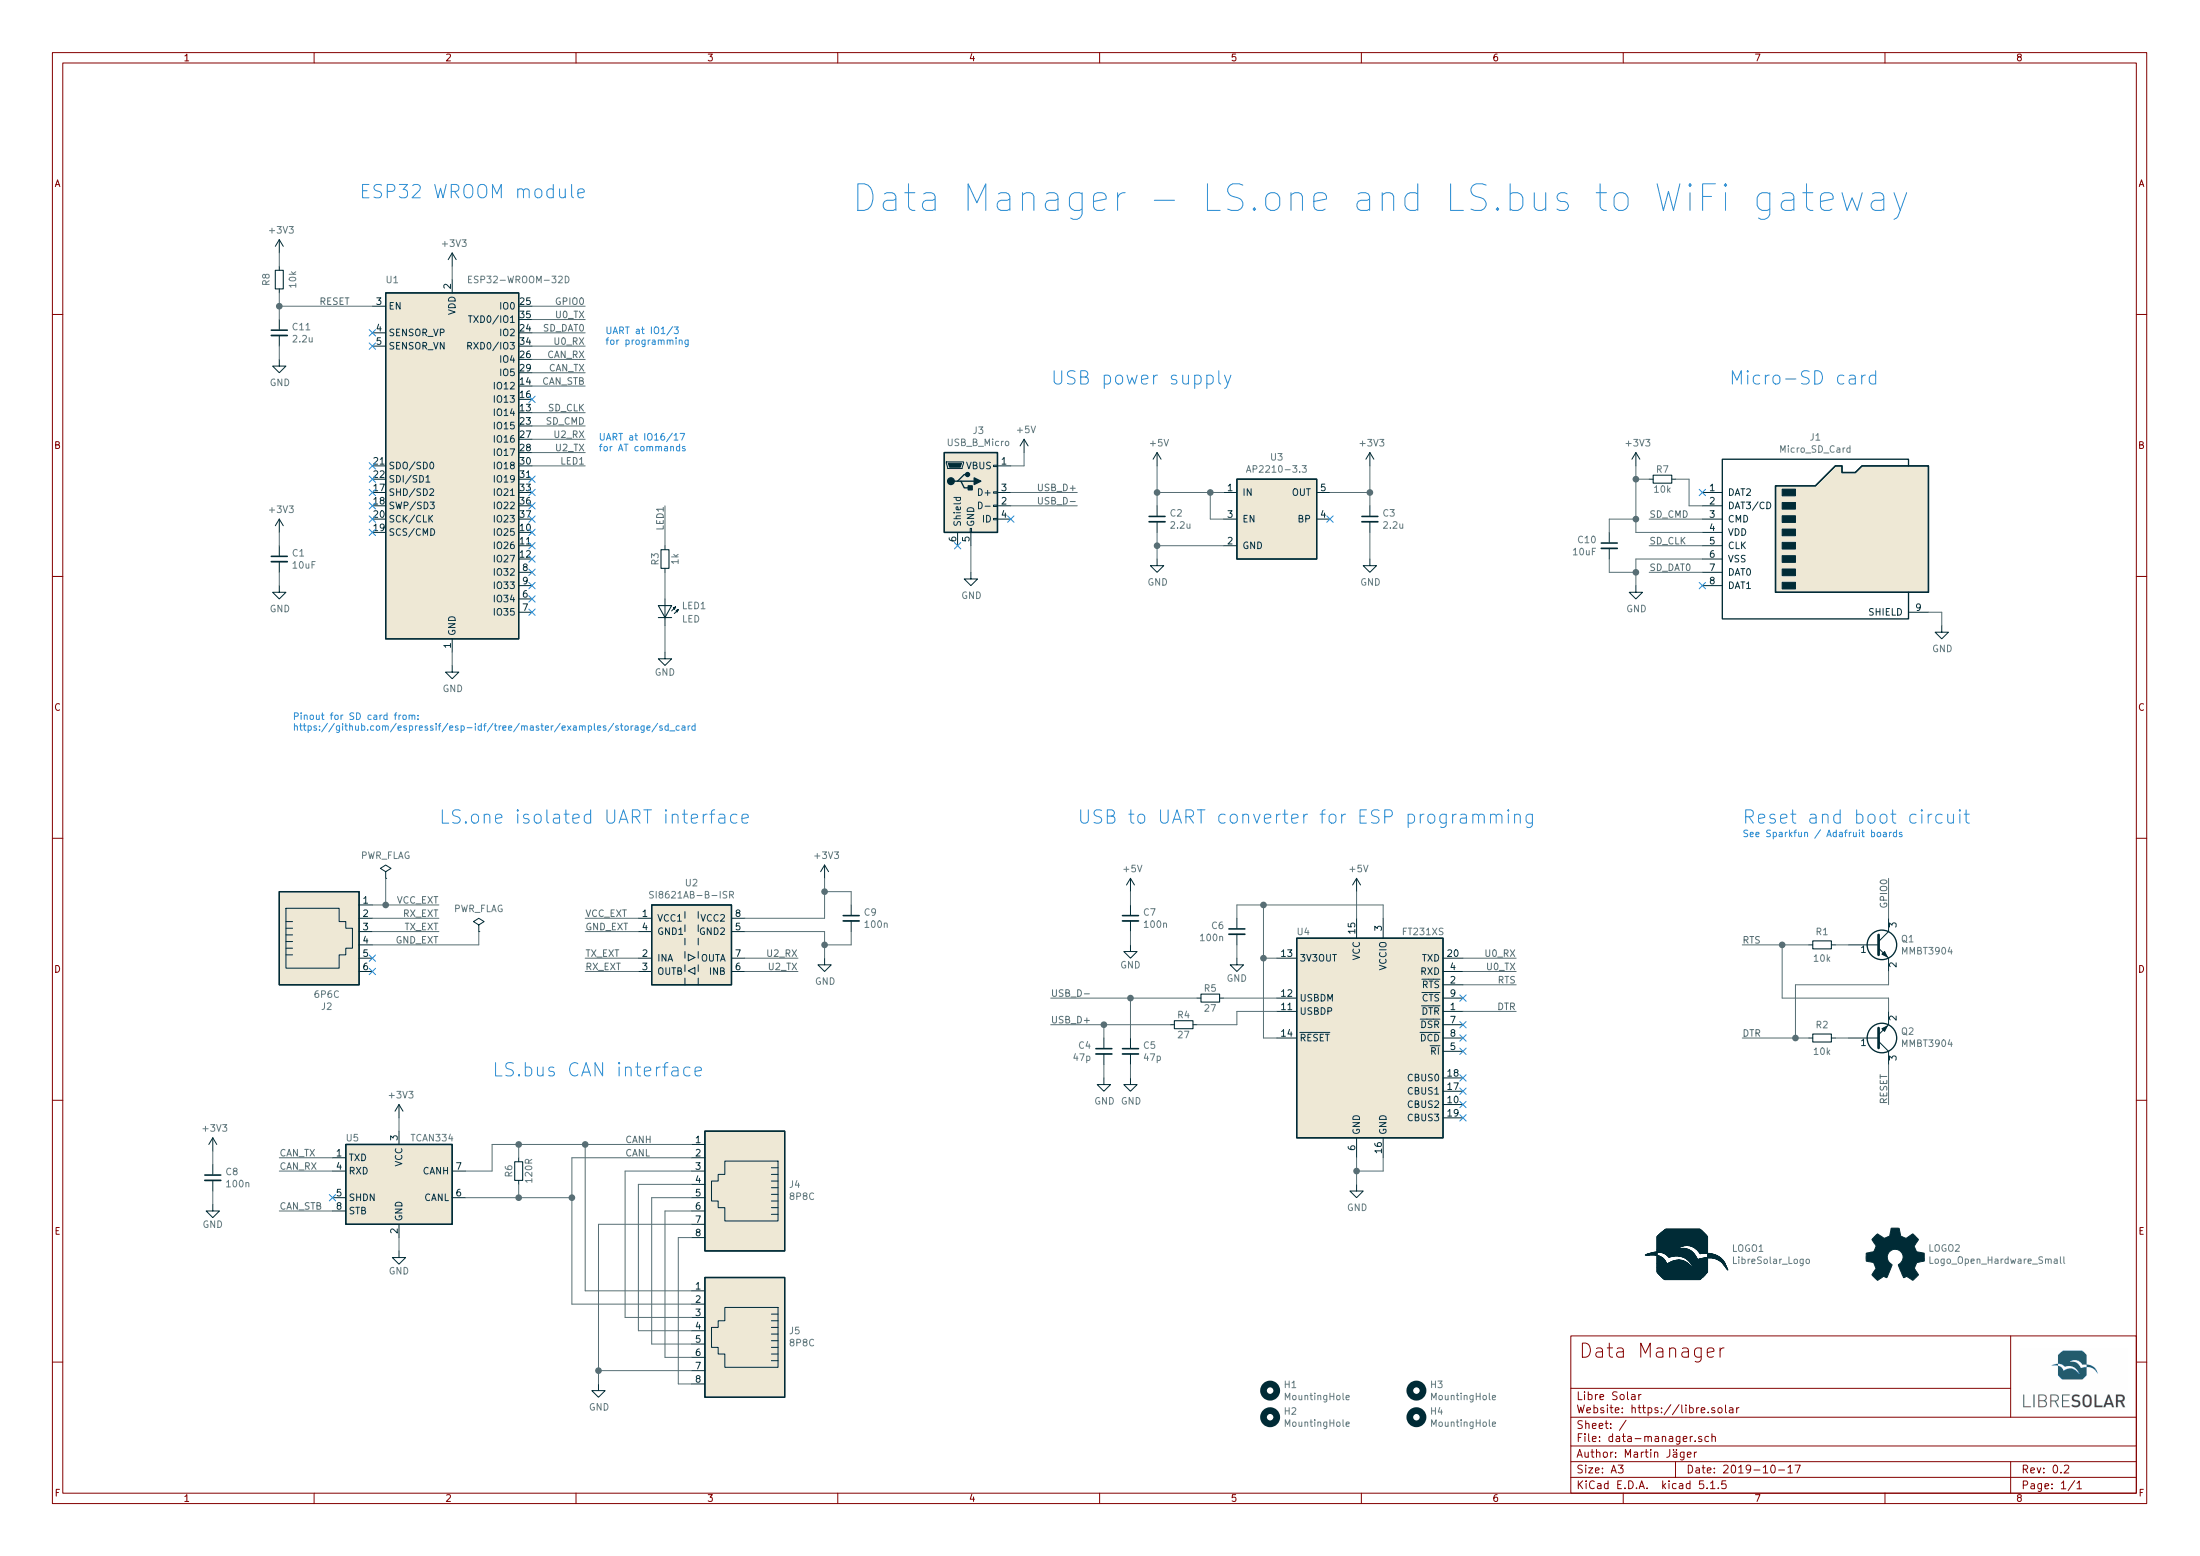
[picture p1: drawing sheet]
EESchema Schematic File Version 4
EELAYER 30 0
EELAYER END
$Descr A3 16535 11693
encoding utf-8
Sheet 1 1
Title "Data Manager"
Date "2019-10-17"
Rev "0.2"
Comp "Libre Solar"
Comment1 "Author: Martin Jäger"
Comment2 "Website: https://libre.solar"
Comment3 ""
Comment4 ""
$EndDescr
$Comp
L Project:C C1
U 1 1
P 2100 4200
F 0 "C1" H 2192 4246 50  0000 L CNN
F 1 "10uF" H 2192 4155 50  0000 L CNN
F 2 "LibreSolar:C_0805_2012" H 2100 4000 50  0001 C CNN
F 3 "" H 2125 4275 50  0000 C CNN
F 4 "Murata" H 2100 4200 50  0001 C CNN "Manufacturer"
F 5 "GRM21BR61C106KE15L" H 2100 4200 50  0001 C CNN "PartNumber"
F 6 "16V, X5R" H 2100 4200 50  0001 C CNN "Remarks"
	1    2100 4200
	1    0    0    -1  
$EndComp
$Comp
L power:GND #PWR04
U 1 1
P 3400 5000
F 0 "#PWR04" H 3400 4750 50  0001 C CNN
F 1 "GND" H 3405 4827 50  0000 C CNN
F 2 "" H 3400 5000 50  0001 C CNN
F 3 "" H 3400 5000 50  0001 C CNN
	1    3400 5000
	1    0    0    -1  
$EndComp
$Comp
L power:GND #PWR03
U 1 1
P 2100 4400
F 0 "#PWR03" H 2100 4150 50  0001 C CNN
F 1 "GND" H 2105 4227 50  0000 C CNN
F 2 "" H 2100 4400 50  0001 C CNN
F 3 "" H 2100 4400 50  0001 C CNN
	1    2100 4400
	1    0    0    -1  
$EndComp
$Comp
L power:+3V3 #PWR02
U 1 1
P 2100 4000
F 0 "#PWR02" H 2100 3850 50  0001 C CNN
F 1 "+3V3" H 2115 4173 50  0000 C CNN
F 2 "" H 2100 4000 50  0001 C CNN
F 3 "" H 2100 4000 50  0001 C CNN
	1    2100 4000
	1    0    0    -1  
$EndComp
Wire Wire Line
	2100 4000 2100 4100
Wire Wire Line
	2100 4300 2100 4400
$Comp
L power:+3V3 #PWR0101
U 1 1
P 3400 2000
F 0 "#PWR0101" H 3400 1850 50  0001 C CNN
F 1 "+3V3" H 3415 2173 50  0000 C CNN
F 2 "" H 3400 2000 50  0001 C CNN
F 3 "" H 3400 2000 50  0001 C CNN
	1    3400 2000
	1    0    0    -1  
$EndComp
$Comp
L Project:ESP32-WROOM-32D U1
U 1 1
P 3400 3500
F 0 "U1" H 2950 4900 50  0000 C CNN
F 1 "ESP32-WROOM-32D" H 3900 4900 50  0000 C CNN
F 2 "RF_Module:ESP32-WROOM-32" H 3400 2000 50  0001 C CNN
F 3 "https://www.espressif.com/sites/default/files/documentation/esp32-wroom-32_datasheet_en.pdf" H 3100 3550 50  0001 C CNN
	1    3400 3500
	1    0    0    -1  
$EndComp
Wire Wire Line
	3400 2000 3400 2100
Wire Wire Line
	3400 4900 3400 5000
Wire Wire Line
	4000 3400 4400 3400
Wire Wire Line
	4000 3300 4400 3300
Text Label 4400 3400 2    50   ~ 0
U2_TX
Text Label 4400 3300 2    50   ~ 0
U2_RX
NoConn ~ 2800 3600
NoConn ~ 2800 3700
NoConn ~ 2800 3800
Wire Wire Line
	4000 2300 4400 2300
Wire Wire Line
	4000 2500 4400 2500
Text Label 4400 2300 2    50   ~ 0
GPIO0
Text Label 4400 2500 2    50   ~ 0
SD_DAT0
$Comp
L Project:LibreSolar_Logo LOGO1
U 1 1
P 12650 9450
F 0 "LOGO1" H 13020 9520 50  0000 L CNN
F 1 "LibreSolar_Logo" H 13020 9429 50  0000 L CNN
F 2 "LibreSolar:LIBRESOLAR_LOGO" H 12670 9440 60  0001 C CNN
F 3 "" H 12670 9440 60  0001 C CNN
	1    12650 9450
	1    0    0    -1  
$EndComp
$Comp
L Graphic:Logo_Open_Hardware_Small LOGO2
U 1 1
P 14250 9450
F 0 "LOGO2" H 14497 9521 50  0000 L CNN
F 1 "Logo_Open_Hardware_Small" H 14497 9430 50  0000 L CNN
F 2 "Symbol:OSHW-Logo_5.7x6mm_SilkScreen" H 14250 9450 50  0001 C CNN
F 3 "~" H 14250 9450 50  0001 C CNN
	1    14250 9450
	1    0    0    -1  
$EndComp
NoConn ~ 4000 3600
NoConn ~ 4000 3700
NoConn ~ 4000 3800
NoConn ~ 4000 3900
NoConn ~ 4000 4000
NoConn ~ 4000 4100
NoConn ~ 4000 4200
NoConn ~ 4000 4300
NoConn ~ 4000 4400
NoConn ~ 2800 2500
NoConn ~ 2800 2600
Text Notes 4550 2600 0    50   ~ 0
UART at IO1/3\nfor programming
Text Notes 4500 3400 0    50   ~ 0
UART at IO16/17\nfor AT commands
Wire Wire Line
	4000 2400 4400 2400
Wire Wire Line
	4000 2600 4400 2600
Text Label 4400 2400 2    50   ~ 0
U0_TX
Text Label 4400 2600 2    50   ~ 0
U0_RX
$Comp
L Transistor_BJT:MMBT3904 Q1
U 1 1
P 14100 7100
F 0 "Q1" H 14291 7146 50  0000 L CNN
F 1 "MMBT3904" H 14291 7055 50  0000 L CNN
F 2 "LibreSolar:SOT-23" H 14300 7025 50  0001 L CIN
F 3 "https://www.fairchildsemi.com/datasheets/2N/2N3904.pdf" H 14100 7100 50  0001 L CNN
	1    14100 7100
	1    0    0    -1  
$EndComp
$Comp
L Project:R R1
U 1 1
P 13700 7100
F 0 "R1" V 13600 7100 50  0000 C CNN
F 1 "10k" V 13800 7100 50  0000 C CNN
F 2 "LibreSolar:R_0603_1608" V 13525 7000 50  0001 C CNN
F 3 "" H 13700 7100 50  0000 C CNN
F 4 "Yageo" H 13700 7100 50  0001 C CNN "Manufacturer"
F 5 "RC0603FR-0710KL" H 13700 7100 50  0001 C CNN "PartNumber"
	1    13700 7100
	0    1    1    0   
$EndComp
$Comp
L Transistor_BJT:MMBT3904 Q2
U 1 1
P 14100 7800
F 0 "Q2" H 14291 7754 50  0000 L CNN
F 1 "MMBT3904" H 14291 7845 50  0000 L CNN
F 2 "LibreSolar:SOT-23" H 14300 7725 50  0001 L CIN
F 3 "https://www.fairchildsemi.com/datasheets/2N/2N3904.pdf" H 14100 7800 50  0001 L CNN
	1    14100 7800
	1    0    0    1   
$EndComp
$Comp
L Project:R R2
U 1 1
P 13700 7800
F 0 "R2" V 13600 7800 50  0000 C CNN
F 1 "10k" V 13800 7800 50  0000 C CNN
F 2 "LibreSolar:R_0603_1608" V 13525 7700 50  0001 C CNN
F 3 "" H 13700 7800 50  0000 C CNN
F 4 "Yageo" H 13700 7800 50  0001 C CNN "Manufacturer"
F 5 "RC0603FR-0710KL" H 13700 7800 50  0001 C CNN "PartNumber"
	1    13700 7800
	0    1    1    0   
$EndComp
Wire Wire Line
	13900 7100 13800 7100
Wire Wire Line
	13900 7800 13800 7800
Wire Wire Line
	14200 6900 14200 6600
Wire Wire Line
	14200 7300 14200 7400
Wire Wire Line
	14200 7400 13500 7400
Wire Wire Line
	13500 7400 13500 7800
Wire Wire Line
	13500 7800 13100 7800
Wire Wire Line
	13600 7800 13500 7800
Connection ~ 13500 7800
Wire Wire Line
	13600 7100 13400 7100
Wire Wire Line
	13400 7100 13400 7500
Wire Wire Line
	13400 7500 14200 7500
Wire Wire Line
	14200 7500 14200 7600
Connection ~ 13400 7100
Wire Wire Line
	13400 7100 13100 7100
Wire Wire Line
	14200 8000 14200 8300
Text Label 14200 8300 1    50   ~ 0
RESET
Text Label 2400 2300 0    50   ~ 0
RESET
Text Label 13100 7100 0    50   ~ 0
RTS
Text Label 13100 7800 0    50   ~ 0
DTR
Text Label 14200 6600 3    50   ~ 0
GPIO0
Text Notes 13100 6300 0    50   ~ 0
See Sparkfun / Adafruit boards
Text Notes 13100 6200 0    100  ~ 0
Reset and boot circuit
Text Notes 2700 1500 0    100  ~ 0
ESP32 WROOM module
$Comp
L Interface_USB:FT231XS U4
U 1 1
P 10300 7800
F 0 "U4" H 9800 8600 50  0000 C CNN
F 1 "FT231XS" H 10700 8600 50  0000 C CNN
F 2 "Package_SO:SSOP-20_3.9x8.7mm_P0.635mm" H 10900 6850 50  0001 C CNN
F 3 "http://www.ftdichip.com/Products/ICs/FT231X.html" H 10300 7800 50  0001 C CNN
	1    10300 7800
	1    0    0    -1  
$EndComp
$Comp
L Connector:USB_B_Micro J3
U 1 1
P 7300 3700
F 0 "J3" H 7357 4167 50  0000 C CNN
F 1 "USB_B_Micro" H 7357 4076 50  0000 C CNN
F 2 "LibreSolar:USB_Micro-B_10103594-0001LF" H 7450 3650 50  0001 C CNN
F 3 "~" H 7450 3650 50  0001 C CNN
	1    7300 3700
	1    0    0    -1  
$EndComp
$Comp
L power:GND #PWR?
U 1 1
P 5000 4900
AR Path="/5CF04C36/5CE6F596" Ref="#PWR?"  Part="1" 
AR Path="/5CE6F596" Ref="#PWR0103"  Part="1" 
F 0 "#PWR0103" H 5000 4650 50  0001 C CNN
F 1 "GND" H 5000 4750 50  0000 C CNN
F 2 "" H 5000 4900 50  0000 C CNN
F 3 "" H 5000 4900 50  0000 C CNN
	1    5000 4900
	1    0    0    -1  
$EndComp
$Comp
L Project:R R?
U 1 1
P 5000 4200
AR Path="/5CF04C36/5CE6F59E" Ref="R?"  Part="1" 
AR Path="/5CE6F59E" Ref="R3"  Part="1" 
F 0 "R3" V 4925 4200 50  0000 C CNN
F 1 "1k" V 5075 4200 50  0000 C CNN
F 2 "LibreSolar:R_0603_1608" H 5000 4200 50  0001 C CNN
F 3 "" H 5000 4200 50  0000 C CNN
F 4 "Yageo" H -4500 -700 50  0001 C CNN "Manufacturer"
F 5 "RC0603FR-071KL" H -4500 -700 50  0001 C CNN "PartNumber"
	1    5000 4200
	1    0    0    1   
$EndComp
$Comp
L Project:D_LED LED?
U 1 1
P 5000 4600
AR Path="/5CF04C36/5CE6F5B2" Ref="LED?"  Part="1" 
AR Path="/5CE6F5B2" Ref="LED1"  Part="1" 
F 0 "LED1" H 5125 4650 50  0000 L CNN
F 1 "LED" H 5125 4550 50  0000 L CNN
F 2 "LED_SMD:LED_0603_1608Metric" V 5000 4600 50  0001 C CNN
F 3 "" V 5000 4600 50  0000 C CNN
	1    5000 4600
	1    0    0    -1  
$EndComp
Text Label 5000 3800 3    50   ~ 0
LED1
Wire Wire Line
	5000 4100 5000 3800
Wire Wire Line
	5000 4300 5000 4500
Wire Wire Line
	5000 4700 5000 4900
$Comp
L Connector:6P6C J2
U 1 1
P 2400 7000
F 0 "J2" H 2457 7567 50  0000 C CNN
F 1 "6P6C" H 2457 7476 50  0000 C CNN
F 2 "LibreSolar:RJ12_RJ25_6P6C_Amphenol_54601" V 2400 7025 50  0001 C CNN
F 3 "~" V 2400 7025 50  0001 C CNN
F 4 "Amphenol" H 2400 7000 50  0001 C CNN "Manufacturer"
F 5 "54601-906WPLF" H 2400 7000 50  0001 C CNN "PartNumber"
	1    2400 7000
	1    0    0    1   
$EndComp
$Comp
L Project:SI8621AB U2
U 1 1
P 5200 7100
F 0 "U2" H 5200 7567 50  0000 C CNN
F 1 "SI8621AB-B-ISR" H 5200 7476 50  0000 C CNN
F 2 "Package_SO:SOIC-8_3.9x4.9mm_P1.27mm" H 5200 6750 50  0001 C CIN
F 3 "" H 5200 7100 50  0001 C CNN
	1    5200 7100
	1    0    0    -1  
$EndComp
Wire Wire Line
	2800 7000 3300 7000
Wire Wire Line
	2800 6800 2900 6800
Wire Wire Line
	4800 7300 4400 7300
Wire Wire Line
	4400 7200 4800 7200
Text Label 3300 6800 2    50   ~ 0
VCC_EXT
Text Label 3300 6900 2    50   ~ 0
RX_EXT
Text Label 3300 7000 2    50   ~ 0
TX_EXT
Text Label 3300 7100 2    50   ~ 0
GND_EXT
Text Label 4400 7300 0    50   ~ 0
RX_EXT
Text Label 4400 7200 0    50   ~ 0
TX_EXT
$Comp
L power:+3V3 #PWR0108
U 1 1
P 6200 6600
F 0 "#PWR0108" H 6200 6450 50  0001 C CNN
F 1 "+3V3" H 6215 6773 50  0000 C CNN
F 2 "" H 6200 6600 50  0001 C CNN
F 3 "" H 6200 6600 50  0001 C CNN
	1    6200 6600
	1    0    0    -1  
$EndComp
$Comp
L power:GND #PWR0109
U 1 1
P 6200 7200
F 0 "#PWR0109" H 6200 6950 50  0001 C CNN
F 1 "GND" H 6205 7027 50  0000 C CNN
F 2 "" H 6200 7200 50  0001 C CNN
F 3 "" H 6200 7200 50  0001 C CNN
	1    6200 7200
	1    0    0    -1  
$EndComp
Wire Wire Line
	5600 6900 6200 6900
Wire Wire Line
	6200 6900 6200 6700
Wire Wire Line
	6200 7200 6200 7100
Wire Wire Line
	6200 7000 5600 7000
Wire Wire Line
	5600 7300 6000 7300
Wire Wire Line
	5600 7200 6000 7200
Text Label 6000 7300 2    50   ~ 0
U2_TX
Text Label 6000 7200 2    50   ~ 0
U2_RX
Wire Wire Line
	4000 2800 4400 2800
Wire Wire Line
	4000 2700 4400 2700
Text Label 4400 2700 2    50   ~ 0
CAN_RX
Text Label 4400 2800 2    50   ~ 0
CAN_TX
Wire Wire Line
	4000 2900 4400 2900
Text Label 4400 2900 2    50   ~ 0
CAN_STB
Wire Wire Line
	11000 7300 11400 7300
Wire Wire Line
	11000 7200 11400 7200
Text Label 11400 7200 2    50   ~ 0
U0_RX
Text Label 11400 7300 2    50   ~ 0
U0_TX
Wire Wire Line
	11000 7400 11400 7400
Wire Wire Line
	11000 7600 11400 7600
Text Label 11400 7600 2    50   ~ 0
DTR
Text Label 11400 7400 2    50   ~ 0
RTS
Wire Wire Line
	7600 3700 8100 3700
Wire Wire Line
	7600 3800 8100 3800
Text Label 8100 3700 2    50   ~ 0
USB_D+
Text Label 8100 3800 2    50   ~ 0
USB_D-
NoConn ~ 7600 3900
Text Label 7900 7500 0    50   ~ 0
USB_D-
Text Label 7900 7700 0    50   ~ 0
USB_D+
Wire Wire Line
	4000 3500 4400 3500
Text Label 4400 3500 2    50   ~ 0
LED1
$Comp
L LibreSolar:AP2210-3.3 U3
U 1 1
P 9600 3900
F 0 "U3" H 9600 4367 50  0000 C CNN
F 1 "AP2210-3.3" H 9600 4276 50  0000 C CNN
F 2 "LibreSolar:SOT-23-5" H 9600 3400 50  0001 C CNN
F 3 "http://www.diodes.com/_files/datasheets/AP131.pdf" H 9600 4275 50  0001 C CNN
	1    9600 3900
	1    0    0    -1  
$EndComp
$Comp
L Project:C C3
U 1 1
P 10300 3900
F 0 "C3" H 10392 3946 50  0000 L CNN
F 1 "2.2u" H 10392 3855 50  0000 L CNN
F 2 "LibreSolar:C_0603_1608" H 10300 3700 50  0001 C CNN
F 3 "" H 10325 3975 50  0000 C CNN
	1    10300 3900
	1    0    0    -1  
$EndComp
$Comp
L power:GND #PWR0104
U 1 1
P 10300 4200
F 0 "#PWR0104" H 10300 3950 50  0001 C CNN
F 1 "GND" H 10305 4027 50  0000 C CNN
F 2 "" H 10300 4200 50  0001 C CNN
F 3 "" H 10300 4200 50  0001 C CNN
	1    10300 4200
	1    0    0    -1  
$EndComp
$Comp
L Project:C C2
U 1 1
P 8700 3900
F 0 "C2" H 8792 3946 50  0000 L CNN
F 1 "2.2u" H 8792 3855 50  0000 L CNN
F 2 "LibreSolar:C_0603_1608" H 8700 3700 50  0001 C CNN
F 3 "" H 8725 3975 50  0000 C CNN
	1    8700 3900
	1    0    0    -1  
$EndComp
$Comp
L power:GND #PWR0105
U 1 1
P 8700 4200
F 0 "#PWR0105" H 8700 3950 50  0001 C CNN
F 1 "GND" H 8705 4027 50  0000 C CNN
F 2 "" H 8700 4200 50  0001 C CNN
F 3 "" H 8700 4200 50  0001 C CNN
	1    8700 4200
	1    0    0    -1  
$EndComp
Wire Wire Line
	9200 4100 8700 4100
Wire Wire Line
	8700 4100 8700 4200
Wire Wire Line
	8700 4000 8700 4100
Connection ~ 8700 4100
Wire Wire Line
	8700 3800 8700 3700
Wire Wire Line
	8700 3700 9100 3700
Wire Wire Line
	9200 3900 9100 3900
Wire Wire Line
	9100 3900 9100 3700
Connection ~ 9100 3700
Wire Wire Line
	9100 3700 9200 3700
Wire Wire Line
	10300 3800 10300 3700
Wire Wire Line
	10300 3700 10000 3700
Wire Wire Line
	10300 4000 10300 4200
NoConn ~ 10000 3900
$Comp
L power:+3V3 #PWR0106
U 1 1
P 10300 3500
F 0 "#PWR0106" H 10300 3350 50  0001 C CNN
F 1 "+3V3" H 10315 3673 50  0000 C CNN
F 2 "" H 10300 3500 50  0001 C CNN
F 3 "" H 10300 3500 50  0001 C CNN
	1    10300 3500
	1    0    0    -1  
$EndComp
$Comp
L power:+5V #PWR0107
U 1 1
P 8700 3500
F 0 "#PWR0107" H 8700 3350 50  0001 C CNN
F 1 "+5V" H 8715 3673 50  0000 C CNN
F 2 "" H 8700 3500 50  0001 C CNN
F 3 "" H 8700 3500 50  0001 C CNN
	1    8700 3500
	1    0    0    -1  
$EndComp
Wire Wire Line
	8700 3500 8700 3700
Connection ~ 8700 3700
Wire Wire Line
	10300 3500 10300 3700
Connection ~ 10300 3700
$Comp
L power:GND #PWR0110
U 1 1
P 7300 4300
F 0 "#PWR0110" H 7300 4050 50  0001 C CNN
F 1 "GND" H 7305 4127 50  0000 C CNN
F 2 "" H 7300 4300 50  0001 C CNN
F 3 "" H 7300 4300 50  0001 C CNN
	1    7300 4300
	1    0    0    -1  
$EndComp
$Comp
L power:+5V #PWR0111
U 1 1
P 7700 3400
F 0 "#PWR0111" H 7700 3250 50  0001 C CNN
F 1 "+5V" H 7715 3573 50  0000 C CNN
F 2 "" H 7700 3400 50  0001 C CNN
F 3 "" H 7700 3400 50  0001 C CNN
	1    7700 3400
	1    0    0    -1  
$EndComp
Wire Wire Line
	7600 3500 7700 3500
Wire Wire Line
	7700 3500 7700 3400
NoConn ~ 11000 7500
NoConn ~ 11000 7700
NoConn ~ 11000 7800
NoConn ~ 11000 7900
NoConn ~ 11000 8100
NoConn ~ 11000 8200
NoConn ~ 11000 8300
NoConn ~ 11000 8400
$Comp
L Project:R R?
U 1 1
P 8900 7700
AR Path="/5CF04C36/5D016C37" Ref="R?"  Part="1" 
AR Path="/5D016C37" Ref="R4"  Part="1" 
F 0 "R4" V 8825 7700 50  0000 C CNN
F 1 "27" V 8975 7700 50  0000 C CNN
F 2 "LibreSolar:R_0603_1608" H 8900 7700 50  0001 C CNN
F 3 "" H 8900 7700 50  0000 C CNN
F 4 "Yageo" H -600 2800 50  0001 C CNN "Manufacturer"
F 5 "RC0603FR-0727RL" H -600 2800 50  0001 C CNN "PartNumber"
	1    8900 7700
	0    -1   1    0   
$EndComp
$Comp
L Project:C C5
U 1 1
P 8500 7900
F 0 "C5" H 8592 7946 50  0000 L CNN
F 1 "47p" H 8592 7855 50  0000 L CNN
F 2 "LibreSolar:C_0603_1608" H 8500 7700 50  0001 C CNN
F 3 "" H 8525 7975 50  0000 C CNN
	1    8500 7900
	1    0    0    -1  
$EndComp
$Comp
L Project:C C4
U 1 1
P 8300 7900
F 0 "C4" H 8392 7946 50  0000 L CNN
F 1 "47p" H 8392 7855 50  0000 L CNN
F 2 "LibreSolar:C_0603_1608" H 8300 7700 50  0001 C CNN
F 3 "" H 8325 7975 50  0000 C CNN
	1    8300 7900
	-1   0    0    -1  
$EndComp
Wire Wire Line
	8800 7700 8300 7700
Wire Wire Line
	8500 7800 8500 7500
Connection ~ 8500 7500
Wire Wire Line
	8500 7500 7900 7500
Wire Wire Line
	8300 7800 8300 7700
Connection ~ 8300 7700
Wire Wire Line
	8300 7700 7900 7700
$Comp
L power:GND #PWR0102
U 1 1
P 8300 8100
F 0 "#PWR0102" H 8300 7850 50  0001 C CNN
F 1 "GND" H 8305 7927 50  0000 C CNN
F 2 "" H 8300 8100 50  0001 C CNN
F 3 "" H 8300 8100 50  0001 C CNN
	1    8300 8100
	1    0    0    -1  
$EndComp
$Comp
L power:GND #PWR0112
U 1 1
P 8500 8100
F 0 "#PWR0112" H 8500 7850 50  0001 C CNN
F 1 "GND" H 8505 7927 50  0000 C CNN
F 2 "" H 8500 8100 50  0001 C CNN
F 3 "" H 8500 8100 50  0001 C CNN
	1    8500 8100
	1    0    0    -1  
$EndComp
Wire Wire Line
	8300 8000 8300 8100
Wire Wire Line
	8500 8000 8500 8100
$Comp
L power:GND #PWR0113
U 1 1
P 10200 8900
F 0 "#PWR0113" H 10200 8650 50  0001 C CNN
F 1 "GND" H 10205 8727 50  0000 C CNN
F 2 "" H 10200 8900 50  0001 C CNN
F 3 "" H 10200 8900 50  0001 C CNN
	1    10200 8900
	1    0    0    -1  
$EndComp
Wire Wire Line
	10200 8700 10200 8800
Wire Wire Line
	10200 8800 10400 8800
Wire Wire Line
	10400 8800 10400 8700
Connection ~ 10200 8800
Wire Wire Line
	10200 8800 10200 8900
$Comp
L power:+5V #PWR0116
U 1 1
P 10200 6700
F 0 "#PWR0116" H 10200 6550 50  0001 C CNN
F 1 "+5V" H 10215 6873 50  0000 C CNN
F 2 "" H 10200 6700 50  0001 C CNN
F 3 "" H 10200 6700 50  0001 C CNN
	1    10200 6700
	1    0    0    -1  
$EndComp
Wire Wire Line
	10200 6900 10200 6700
Wire Wire Line
	9500 7800 9600 7800
$Comp
L Project:C C6
U 1 1
P 9300 7000
F 0 "C6" H 9392 7046 50  0000 L CNN
F 1 "100n" H 9392 6955 50  0000 L CNN
F 2 "LibreSolar:C_0603_1608" H 9300 6800 50  0001 C CNN
F 3 "" H 9325 7075 50  0000 C CNN
	1    9300 7000
	-1   0    0    -1  
$EndComp
$Comp
L Project:C C7
U 1 1
P 8500 6900
F 0 "C7" H 8592 6946 50  0000 L CNN
F 1 "100n" H 8592 6855 50  0000 L CNN
F 2 "LibreSolar:C_0603_1608" H 8500 6700 50  0001 C CNN
F 3 "" H 8525 6975 50  0000 C CNN
	1    8500 6900
	1    0    0    -1  
$EndComp
$Comp
L power:GND #PWR?
U 1 1
P 9300 7200
AR Path="/5CF04C36/5D065E58" Ref="#PWR?"  Part="1" 
AR Path="/5D065E58" Ref="#PWR0117"  Part="1" 
F 0 "#PWR0117" H 9300 6950 50  0001 C CNN
F 1 "GND" H 9300 7050 50  0000 C CNN
F 2 "" H 9300 7200 50  0000 C CNN
F 3 "" H 9300 7200 50  0000 C CNN
	1    9300 7200
	-1   0    0    -1  
$EndComp
$Comp
L power:GND #PWR?
U 1 1
P 8500 7100
AR Path="/5CF04C36/5D06630A" Ref="#PWR?"  Part="1" 
AR Path="/5D06630A" Ref="#PWR0118"  Part="1" 
F 0 "#PWR0118" H 8500 6850 50  0001 C CNN
F 1 "GND" H 8500 6950 50  0000 C CNN
F 2 "" H 8500 7100 50  0000 C CNN
F 3 "" H 8500 7100 50  0000 C CNN
	1    8500 7100
	1    0    0    -1  
$EndComp
Wire Wire Line
	8500 7000 8500 7100
Wire Wire Line
	9300 7100 9300 7200
$Comp
L power:+5V #PWR0120
U 1 1
P 8500 6700
F 0 "#PWR0120" H 8500 6550 50  0001 C CNN
F 1 "+5V" H 8515 6873 50  0000 C CNN
F 2 "" H 8500 6700 50  0001 C CNN
F 3 "" H 8500 6700 50  0001 C CNN
	1    8500 6700
	1    0    0    -1  
$EndComp
Wire Wire Line
	8500 6700 8500 6800
Wire Wire Line
	9300 6800 9300 6900
$Comp
L Mechanical:MountingHole H1
U 1 1
P 9550 10450
F 0 "H1" H 9650 10496 50  0000 L CNN
F 1 "MountingHole" H 9650 10405 50  0000 L CNN
F 2 "MountingHole:MountingHole_3mm" H 9550 10450 50  0001 C CNN
F 3 "~" H 9550 10450 50  0001 C CNN
	1    9550 10450
	1    0    0    -1  
$EndComp
$Comp
L Mechanical:MountingHole H2
U 1 1
P 9550 10650
F 0 "H2" H 9650 10696 50  0000 L CNN
F 1 "MountingHole" H 9650 10605 50  0000 L CNN
F 2 "MountingHole:MountingHole_3mm" H 9550 10650 50  0001 C CNN
F 3 "~" H 9550 10650 50  0001 C CNN
	1    9550 10650
	1    0    0    -1  
$EndComp
$Comp
L Mechanical:MountingHole H3
U 1 1
P 10650 10450
F 0 "H3" H 10750 10496 50  0000 L CNN
F 1 "MountingHole" H 10750 10405 50  0000 L CNN
F 2 "MountingHole:MountingHole_3mm" H 10650 10450 50  0001 C CNN
F 3 "~" H 10650 10450 50  0001 C CNN
	1    10650 10450
	1    0    0    -1  
$EndComp
$Comp
L Mechanical:MountingHole H4
U 1 1
P 10650 10650
F 0 "H4" H 10750 10696 50  0000 L CNN
F 1 "MountingHole" H 10750 10605 50  0000 L CNN
F 2 "MountingHole:MountingHole_3mm" H 10650 10650 50  0001 C CNN
F 3 "~" H 10650 10650 50  0001 C CNN
	1    10650 10650
	1    0    0    -1  
$EndComp
$Comp
L Interface_CAN_LIN:TCAN334 U5
U 1 1
P 3000 8900
F 0 "U5" H 2650 9250 50  0000 C CNN
F 1 "TCAN334" H 3250 9250 50  0000 C CNN
F 2 "LibreSolar:SOIC-8_3.9x4.9mm_Pitch1.27mm" H 3000 8400 50  0001 C CIN
F 3 "http://www.ti.com/lit/ds/symlink/tcan337.pdf" H 3000 8900 50  0001 C CNN
	1    3000 8900
	1    0    0    -1  
$EndComp
$Comp
L Connector:8P8C J4
U 1 1
P 5600 8900
F 0 "J4" H 5270 8904 50  0000 R CNN
F 1 "8P8C" H 5270 8995 50  0000 R CNN
F 2 "LibreSolar:RJ45_8P8C" V 5600 8925 50  0001 C CNN
F 3 "~" V 5600 8925 50  0001 C CNN
	1    5600 8900
	-1   0    0    1   
$EndComp
Wire Wire Line
	2500 8700 2100 8700
Wire Wire Line
	2500 8800 2100 8800
Wire Wire Line
	2500 9100 2100 9100
Text Label 2100 9100 0    50   ~ 0
CAN_STB
Text Label 2100 8700 0    50   ~ 0
CAN_TX
Text Label 2100 8800 0    50   ~ 0
CAN_RX
NoConn ~ 2500 9000
Wire Wire Line
	3500 9000 3900 9000
$Comp
L Project:R R?
U 1 1
P 3900 8800
AR Path="/5CF04C36/5DC1BD9B" Ref="R?"  Part="1" 
AR Path="/5DC1BD9B" Ref="R6"  Part="1" 
F 0 "R6" V 3825 8800 50  0000 C CNN
F 1 "120R" V 3975 8800 50  0000 C CNN
F 2 "LibreSolar:R_1206_3216" H 3900 8800 50  0001 C CNN
F 3 "" H 3900 8800 50  0000 C CNN
F 4 "Yageo" H -5600 3900 50  0001 C CNN "Manufacturer"
F 5 "RC1206FR-07120RL" H 3900 8800 50  0001 C CNN "PartNumber"
	1    3900 8800
	1    0    0    -1  
$EndComp
Wire Wire Line
	3500 8800 3700 8800
Wire Wire Line
	3700 8800 3700 8600
Wire Wire Line
	3700 8600 3900 8600
Wire Wire Line
	3900 8600 3900 8700
Connection ~ 3900 8600
Wire Wire Line
	3900 8900 3900 9000
Connection ~ 3900 9000
Wire Wire Line
	3900 9000 4300 9000
Wire Wire Line
	3900 8600 4400 8600
Wire Wire Line
	4300 9000 4300 8700
Wire Wire Line
	5200 9700 4400 9700
Wire Wire Line
	5200 9800 4300 9800
Wire Wire Line
	4300 9800 4300 9000
Connection ~ 4300 9000
Wire Wire Line
	5200 9200 4500 9200
Wire Wire Line
	5200 10300 4500 10300
Connection ~ 4500 10300
Wire Wire Line
	4500 10300 4500 10400
$Comp
L power:GND #PWR0121
U 1 1
P 4500 10400
F 0 "#PWR0121" H 4500 10150 50  0001 C CNN
F 1 "GND" H 4505 10227 50  0000 C CNN
F 2 "" H 4500 10400 50  0001 C CNN
F 3 "" H 4500 10400 50  0001 C CNN
	1    4500 10400
	1    0    0    -1  
$EndComp
$Comp
L Project:C C8
U 1 1
P 1600 8850
F 0 "C8" H 1692 8896 50  0000 L CNN
F 1 "100n" H 1692 8805 50  0000 L CNN
F 2 "LibreSolar:C_0603_1608" H 1600 8650 50  0001 C CNN
F 3 "" H 1625 8925 50  0000 C CNN
	1    1600 8850
	1    0    0    -1  
$EndComp
$Comp
L power:GND #PWR?
U 1 1
P 1600 9050
AR Path="/5CF04C36/5DC87E8E" Ref="#PWR?"  Part="1" 
AR Path="/5DC87E8E" Ref="#PWR0122"  Part="1" 
F 0 "#PWR0122" H 1600 8800 50  0001 C CNN
F 1 "GND" H 1600 8900 50  0000 C CNN
F 2 "" H 1600 9050 50  0000 C CNN
F 3 "" H 1600 9050 50  0000 C CNN
	1    1600 9050
	1    0    0    -1  
$EndComp
Wire Wire Line
	1600 8950 1600 9050
$Comp
L power:+3V3 #PWR0123
U 1 1
P 1600 8650
F 0 "#PWR0123" H 1600 8500 50  0001 C CNN
F 1 "+3V3" H 1615 8823 50  0000 C CNN
F 2 "" H 1600 8650 50  0001 C CNN
F 3 "" H 1600 8650 50  0001 C CNN
	1    1600 8650
	1    0    0    -1  
$EndComp
Wire Wire Line
	1600 8650 1600 8750
$Comp
L power:+3V3 #PWR0124
U 1 1
P 3000 8400
F 0 "#PWR0124" H 3000 8250 50  0001 C CNN
F 1 "+3V3" H 3015 8573 50  0000 C CNN
F 2 "" H 3000 8400 50  0001 C CNN
F 3 "" H 3000 8400 50  0001 C CNN
	1    3000 8400
	1    0    0    -1  
$EndComp
$Comp
L power:GND #PWR?
U 1 1
P 3000 9400
AR Path="/5CF04C36/5DC900C2" Ref="#PWR?"  Part="1" 
AR Path="/5DC900C2" Ref="#PWR0125"  Part="1" 
F 0 "#PWR0125" H 3000 9150 50  0001 C CNN
F 1 "GND" H 3000 9250 50  0000 C CNN
F 2 "" H 3000 9400 50  0000 C CNN
F 3 "" H 3000 9400 50  0000 C CNN
	1    3000 9400
	1    0    0    -1  
$EndComp
Wire Wire Line
	3000 8400 3000 8500
Wire Wire Line
	3000 9300 3000 9400
$Comp
L power:GND #PWR0126
U 1 1
P 12300 4400
F 0 "#PWR0126" H 12300 4150 50  0001 C CNN
F 1 "GND" H 12305 4227 50  0000 C CNN
F 2 "" H 12300 4400 50  0001 C CNN
F 3 "" H 12300 4400 50  0001 C CNN
	1    12300 4400
	1    0    0    -1  
$EndComp
Wire Wire Line
	12800 4200 12300 4200
Wire Wire Line
	12300 4200 12300 4300
$Comp
L power:+3V3 #PWR0127
U 1 1
P 12300 3500
F 0 "#PWR0127" H 12300 3350 50  0001 C CNN
F 1 "+3V3" H 12315 3673 50  0000 C CNN
F 2 "" H 12300 3500 50  0001 C CNN
F 3 "" H 12300 3500 50  0001 C CNN
	1    12300 3500
	1    0    0    -1  
$EndComp
Wire Wire Line
	12800 4000 12300 4000
Wire Wire Line
	12300 4000 12300 3900
Wire Wire Line
	12800 4100 12400 4100
Wire Wire Line
	12800 4300 12400 4300
Wire Wire Line
	12800 3900 12400 3900
Text Label 4400 3200 2    50   ~ 0
SD_CMD
Text Label 4400 3100 2    50   ~ 0
SD_CLK
Wire Wire Line
	4400 3100 4000 3100
Wire Wire Line
	4000 3200 4400 3200
NoConn ~ 2800 3500
NoConn ~ 2800 3900
NoConn ~ 2800 4000
NoConn ~ 4000 4600
Text Label 12400 4100 0    50   ~ 0
SD_CLK
Text Label 12400 3900 0    50   ~ 0
SD_CMD
Text Label 12400 4300 0    50   ~ 0
SD_DAT0
NoConn ~ 12800 4400
NoConn ~ 12800 3700
$Comp
L Project:R R?
U 1 1
P 12500 3600
AR Path="/5CF04C36/5DD5BF11" Ref="R?"  Part="1" 
AR Path="/5DD5BF11" Ref="R7"  Part="1" 
F 0 "R7" V 12425 3600 50  0000 C CNN
F 1 "10k" V 12575 3600 50  0000 C CNN
F 2 "LibreSolar:R_0603_1608" H 12500 3600 50  0001 C CNN
F 3 "" H 12500 3600 50  0000 C CNN
F 4 "Yageo" H 3000 -1300 50  0001 C CNN "Manufacturer"
F 5 "RC0603FR-0710KL" H 3000 -1300 50  0001 C CNN "PartNumber"
	1    12500 3600
	0    -1   1    0   
$EndComp
Wire Wire Line
	12800 3800 12700 3800
Wire Wire Line
	12700 3800 12700 3600
Wire Wire Line
	12700 3600 12600 3600
Wire Wire Line
	12400 3600 12300 3600
Connection ~ 12300 3600
Wire Wire Line
	12300 3600 12300 3500
Text Notes 2200 5500 0    50   ~ 0
Pinout for SD card from:\nhttps://github.com/espressif/esp-idf/tree/master/examples/storage/sd_card
$Comp
L power:PWR_FLAG #FLG0101
U 1 1
P 2900 6600
F 0 "#FLG0101" H 2900 6675 50  0001 C CNN
F 1 "PWR_FLAG" H 2900 6773 50  0000 C CNN
F 2 "" H 2900 6600 50  0001 C CNN
F 3 "~" H 2900 6600 50  0001 C CNN
	1    2900 6600
	1    0    0    -1  
$EndComp
Wire Wire Line
	4800 7000 4400 7000
Text Label 4400 7000 0    50   ~ 0
GND_EXT
Wire Wire Line
	4800 6900 4400 6900
Text Label 4400 6900 0    50   ~ 0
VCC_EXT
Wire Wire Line
	2900 6600 2900 6800
Connection ~ 2900 6800
Wire Wire Line
	2900 6800 3300 6800
Wire Wire Line
	2800 6900 3300 6900
Wire Wire Line
	2800 7100 3600 7100
$Comp
L power:PWR_FLAG #FLG0102
U 1 1
P 3600 7000
F 0 "#FLG0102" H 3600 7075 50  0001 C CNN
F 1 "PWR_FLAG" H 3600 7173 50  0000 C CNN
F 2 "" H 3600 7000 50  0001 C CNN
F 3 "~" H 3600 7000 50  0001 C CNN
	1    3600 7000
	1    0    0    -1  
$EndComp
Wire Wire Line
	3600 7100 3600 7000
Wire Wire Line
	5100 9300 5200 9300
Wire Wire Line
	5200 10200 5000 10200
Wire Wire Line
	5000 10200 5000 9100
Wire Wire Line
	5000 9100 5200 9100
Wire Wire Line
	5200 10100 4900 10100
Wire Wire Line
	4900 10100 4900 9000
Wire Wire Line
	4900 9000 5200 9000
Wire Wire Line
	5200 10000 4800 10000
Wire Wire Line
	4800 10000 4800 8900
Wire Wire Line
	4800 8900 5200 8900
Text Label 4700 8600 0    50   ~ 0
CANH
Text Label 4700 8700 0    50   ~ 0
CANL
Wire Wire Line
	4500 9200 4500 10300
Wire Wire Line
	4400 8600 4400 9700
Wire Wire Line
	5200 8700 4300 8700
Wire Wire Line
	4400 8600 5200 8600
Connection ~ 4400 8600
Wire Wire Line
	5200 8800 4700 8800
Wire Wire Line
	4700 8800 4700 9900
Wire Wire Line
	4700 9900 5200 9900
$Comp
L Connector:8P8C J5
U 1 1
P 5600 10000
F 0 "J5" H 5270 10004 50  0000 R CNN
F 1 "8P8C" H 5270 10095 50  0000 R CNN
F 2 "LibreSolar:RJ45_8P8C" V 5600 10025 50  0001 C CNN
F 3 "~" V 5600 10025 50  0001 C CNN
	1    5600 10000
	-1   0    0    1   
$EndComp
Wire Wire Line
	5100 9300 5100 10400
Wire Wire Line
	5100 10400 5200 10400
Wire Wire Line
	9000 7500 8500 7500
$Comp
L Project:R R?
U 1 1
P 9100 7500
AR Path="/5CF04C36/5D016229" Ref="R?"  Part="1" 
AR Path="/5D016229" Ref="R5"  Part="1" 
F 0 "R5" V 9025 7500 50  0000 C CNN
F 1 "27" V 9175 7500 50  0000 C CNN
F 2 "LibreSolar:R_0603_1608" H 9100 7500 50  0001 C CNN
F 3 "" H 9100 7500 50  0000 C CNN
F 4 "Yageo" H -400 2600 50  0001 C CNN "Manufacturer"
F 5 "RC0603FR-0727RL" H -400 2600 50  0001 C CNN "PartNumber"
	1    9100 7500
	0    -1   1    0   
$EndComp
Wire Wire Line
	9300 7600 9300 7700
Wire Wire Line
	9600 7500 9200 7500
Wire Wire Line
	9600 7600 9300 7600
Wire Wire Line
	9300 7700 9000 7700
Wire Wire Line
	9600 7200 9500 7200
Connection ~ 9500 7200
Wire Wire Line
	9500 7200 9500 7800
Wire Wire Line
	10400 6900 10400 6800
Wire Wire Line
	10400 6800 9500 6800
Wire Wire Line
	9500 6800 9500 7200
Wire Wire Line
	9500 6800 9300 6800
Connection ~ 9500 6800
$Comp
L Connector:Micro_SD_Card J1
U 1 1
P 13700 4000
F 0 "J1" H 13650 4717 50  0000 C CNN
F 1 "Micro_SD_Card" H 13650 4626 50  0000 C CNN
F 2 "Connector_Card:microSD_HC_Hirose_DM3D-SF" H 14850 4300 50  0001 C CNN
F 3 "http://katalog.we-online.de/em/datasheet/693072010801.pdf" H 13700 4000 50  0001 C CNN
F 4 "Hirose" H 13700 4000 50  0001 C CNN "Manufacturer"
F 5 "DM3D-SF" H 13700 4000 50  0001 C CNN "PartNumber"
	1    13700 4000
	1    0    0    -1  
$EndComp
$Comp
L power:GND #PWR0114
U 1 1
P 14600 4700
F 0 "#PWR0114" H 14600 4450 50  0001 C CNN
F 1 "GND" H 14605 4527 50  0000 C CNN
F 2 "" H 14600 4700 50  0001 C CNN
F 3 "" H 14600 4700 50  0001 C CNN
	1    14600 4700
	1    0    0    -1  
$EndComp
Wire Wire Line
	14500 4600 14600 4600
Wire Wire Line
	14600 4600 14600 4700
Wire Wire Line
	7300 4100 7300 4300
NoConn ~ 7200 4100
NoConn ~ 4000 4500
$Comp
L Project:C C10
U 1 1
P 12100 4100
F 0 "C10" H 12192 4146 50  0000 L CNN
F 1 "10uF" H 12192 4055 50  0000 L CNN
F 2 "LibreSolar:C_0805_2012" H 12100 3900 50  0001 C CNN
F 3 "" H 12125 4175 50  0000 C CNN
F 4 "Murata" H 12100 4100 50  0001 C CNN "Manufacturer"
F 5 "GRM21BR61C106KE15L" H 12100 4100 50  0001 C CNN "PartNumber"
F 6 "16V, X5R" H 12100 4100 50  0001 C CNN "Remarks"
	1    12100 4100
	-1   0    0    -1  
$EndComp
Wire Wire Line
	12100 4000 12100 3900
Wire Wire Line
	12100 3900 12300 3900
Connection ~ 12300 3900
Wire Wire Line
	12300 3900 12300 3600
Wire Wire Line
	12300 4300 12100 4300
Wire Wire Line
	12100 4300 12100 4200
Connection ~ 12300 4300
Wire Wire Line
	12300 4300 12300 4400
$Comp
L Project:C C9
U 1 1
P 6400 6900
F 0 "C9" H 6492 6946 50  0000 L CNN
F 1 "100n" H 6492 6855 50  0000 L CNN
F 2 "LibreSolar:C_0603_1608" H 6400 6700 50  0001 C CNN
F 3 "" H 6425 6975 50  0000 C CNN
	1    6400 6900
	1    0    0    -1  
$EndComp
Wire Wire Line
	6400 7000 6400 7100
Wire Wire Line
	6400 7100 6200 7100
Connection ~ 6200 7100
Wire Wire Line
	6200 7100 6200 7000
Wire Wire Line
	6400 6800 6400 6700
Wire Wire Line
	6400 6700 6200 6700
Connection ~ 6200 6700
Wire Wire Line
	6200 6700 6200 6600
Text Notes 7900 2900 0    100  ~ 0
USB power supply
Text Notes 3700 8100 0    100  ~ 0
LS.bus CAN interface
Text Notes 13000 2900 0    100  ~ 0
Micro-SD card
Text Notes 3300 6200 0    100  ~ 0
LS.one isolated UART interface
Text Notes 8100 6200 0    100  ~ 0
USB to UART converter for ESP programming
Text Notes 6400 1600 0    200  ~ 0
Data Manager - LS.one and LS.bus to WiFi gateway
$Comp
L Project:C C11
U 1 1
P 2100 2500
F 0 "C11" H 2192 2546 50  0000 L CNN
F 1 "2.2u" H 2192 2455 50  0000 L CNN
F 2 "LibreSolar:C_0603_1608" H 2100 2300 50  0001 C CNN
F 3 "" H 2125 2575 50  0000 C CNN
	1    2100 2500
	1    0    0    -1  
$EndComp
$Comp
L power:GND #PWR05
U 1 1
P 2100 2700
F 0 "#PWR05" H 2100 2450 50  0001 C CNN
F 1 "GND" H 2105 2527 50  0000 C CNN
F 2 "" H 2100 2700 50  0001 C CNN
F 3 "" H 2100 2700 50  0001 C CNN
	1    2100 2700
	1    0    0    -1  
$EndComp
$Comp
L Project:R R8
U 1 1
P 2100 2100
F 0 "R8" V 2000 2100 50  0000 C CNN
F 1 "10k" V 2200 2100 50  0000 C CNN
F 2 "LibreSolar:R_0603_1608" V 1925 2000 50  0001 C CNN
F 3 "" H 2100 2100 50  0000 C CNN
F 4 "Yageo" H 2100 2100 50  0001 C CNN "Manufacturer"
F 5 "RC0603FR-0710KL" H 2100 2100 50  0001 C CNN "PartNumber"
	1    2100 2100
	1    0    0    1   
$EndComp
$Comp
L power:+3V3 #PWR01
U 1 1
P 2100 1900
F 0 "#PWR01" H 2100 1750 50  0001 C CNN
F 1 "+3V3" H 2115 2073 50  0000 C CNN
F 2 "" H 2100 1900 50  0001 C CNN
F 3 "" H 2100 1900 50  0001 C CNN
	1    2100 1900
	1    0    0    -1  
$EndComp
Wire Wire Line
	2100 2600 2100 2700
Wire Wire Line
	2100 2300 2100 2200
Wire Wire Line
	2100 2300 2800 2300
Wire Wire Line
	2100 2300 2100 2400
Connection ~ 2100 2300
Wire Wire Line
	2100 2000 2100 1900
NoConn ~ 2800 7200
NoConn ~ 2800 7300
NoConn ~ 4000 3000
$EndSCHEMATC
